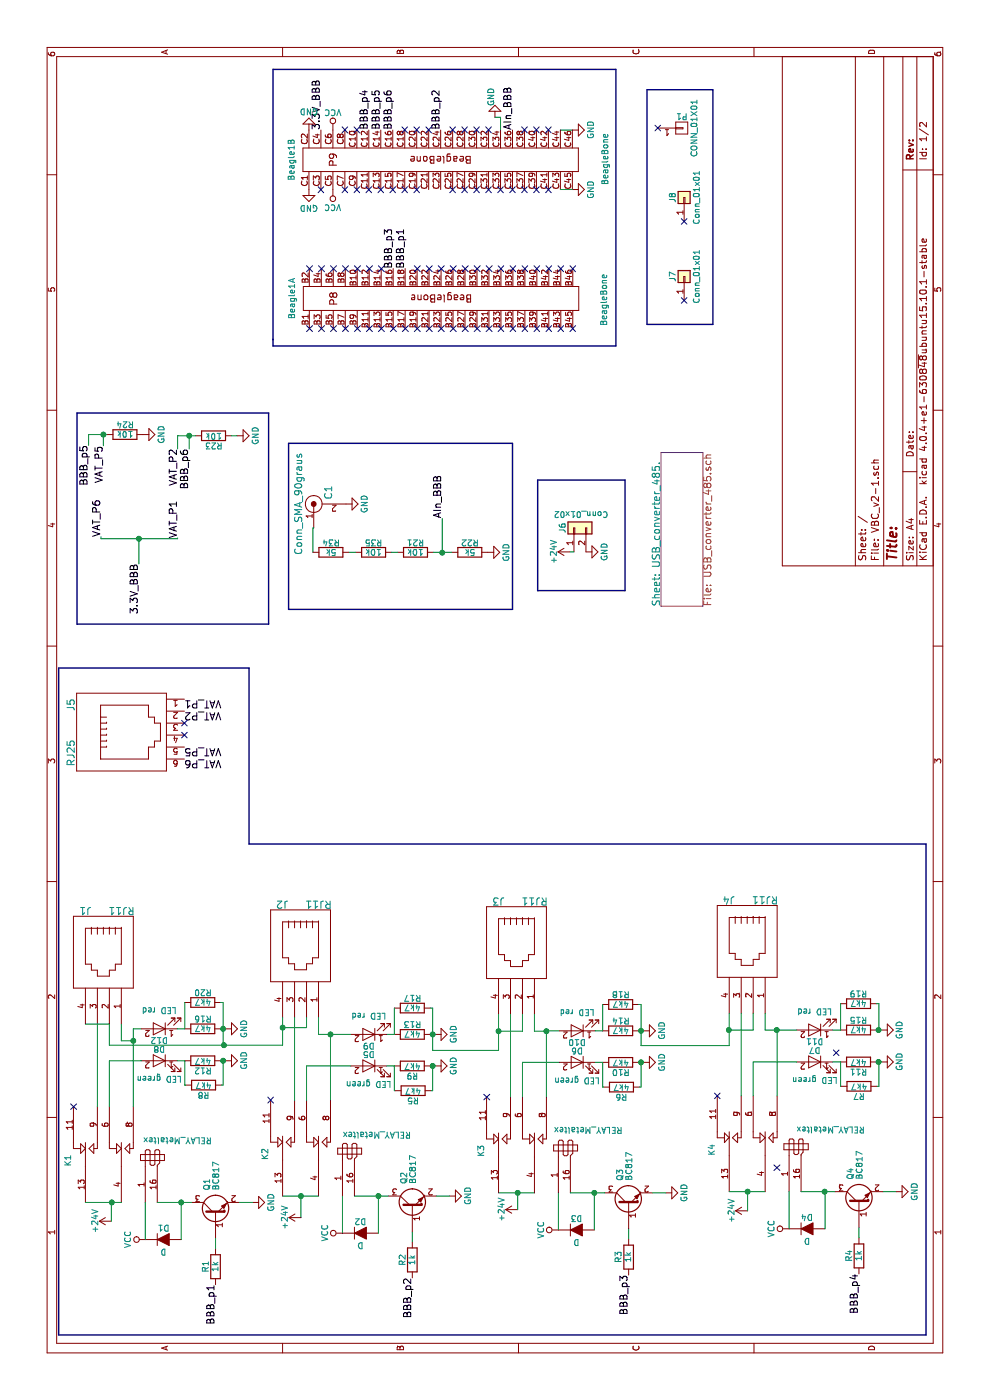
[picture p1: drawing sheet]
EESchema Schematic File Version 2
LIBS:power
LIBS:device
LIBS:switches
LIBS:relays
LIBS:motors
LIBS:transistors
LIBS:conn
LIBS:linear
LIBS:regul
LIBS:74xx
LIBS:cmos4000
LIBS:adc-dac
LIBS:memory
LIBS:xilinx
LIBS:microcontrollers
LIBS:dsp
LIBS:microchip
LIBS:analog_switches
LIBS:motorola
LIBS:texas
LIBS:intel
LIBS:audio
LIBS:interface
LIBS:digital-audio
LIBS:philips
LIBS:display
LIBS:cypress
LIBS:siliconi
LIBS:opto
LIBS:atmel
LIBS:contrib
LIBS:valves
LIBS:VBC_v2-0-cache
EELAYER 25 0
EELAYER END
$Descr A4 11693 8268
encoding utf-8
Sheet 1 2
Title ""
Date ""
Rev ""
Comp ""
Comment1 ""
Comment2 ""
Comment3 ""
Comment4 ""
$EndDescr
$Comp
L BeagleBone Beagle1
U 1 1
P 9200 3685
F 0 "Beagle1" H 9200 4935 50  0000 C CNN
F 1 "BeagleBone" H 9190 2330 50  0000 C CNN
F 2 "Controle:BEAGLEBONEBLACK" H 9200 2585 60  0001 C CNN
F 3 "" H 9200 2585 60  0000 C CNN
	1    9200 3685
	1    0    0    -1  
$EndComp
$Comp
L BeagleBone Beagle1
U 2 1
P 10360 3680
F 0 "Beagle1" H 10360 4930 50  0000 C CNN
F 1 "BeagleBone" H 10365 2310 50  0000 C CNN
F 2 "Controle:BEAGLEBONEBLACK" H 10360 2580 60  0001 C CNN
F 3 "" H 10360 2580 60  0000 C CNN
	2    10360 3680
	1    0    0    -1  
$EndComp
$Comp
L CONN_01X01 P1
U 1 1
P 10625 5695
F 0 "P1" H 10625 5795 50  0000 C CNN
F 1 "CONN_01X01" V 10725 5695 50  0000 C CNN
F 2 "Controle:LNLS_LOGO" H 10625 5695 50  0001 C CNN
F 3 "" H 10625 5695 50  0000 C CNN
	1    10625 5695
	0    1    1    0   
$EndComp
$Comp
L BC817 Q2
U 1 1
P 1605 3445
F 0 "Q2" H 1805 3520 50  0000 L CNN
F 1 "BC817" H 1805 3445 50  0000 L CNN
F 2 "TO_SOT_Packages_SMD:SOT-23" H 1805 3370 50  0001 L CIN
F 3 "" H 1605 3445 50  0001 L CNN
	1    1605 3445
	1    0    0    -1  
$EndComp
$Comp
L RELAY_Metaltex K2
U 1 1
P 2105 2610
F 0 "K2" H 2055 3010 50  0000 C CNN
F 1 "RELAY_Metaltex" V 2210 2070 50  0000 C CNN
F 2 "Relays_THT:Relay_DPDT_Omron_G5V-2" H 2105 2610 50  0001 C CNN
F 3 "" H 2105 2610 50  0000 C CNN
	1    2105 2610
	1    0    0    -1  
$EndComp
$Comp
L VCC #PWR01
U 1 1
P 1395 2860
F 0 "#PWR01" H 1395 2710 50  0001 C CNN
F 1 "VCC" H 1395 3010 50  0000 C CNN
F 2 "" H 1395 2860 50  0001 C CNN
F 3 "" H 1395 2860 50  0001 C CNN
	1    1395 2860
	1    0    0    -1  
$EndComp
$Comp
L GND #PWR02
U 1 1
P 1705 3755
F 0 "#PWR02" H 1705 3505 50  0001 C CNN
F 1 "GND" H 1705 3605 50  0000 C CNN
F 2 "" H 1705 3755 50  0001 C CNN
F 3 "" H 1705 3755 50  0001 C CNN
	1    1705 3755
	1    0    0    -1  
$EndComp
$Comp
L R R2
U 1 1
P 1170 3445
F 0 "R2" V 1250 3445 50  0000 C CNN
F 1 "1k" V 1170 3445 50  0000 C CNN
F 2 "Resistors_SMD:R_0805_HandSoldering" V 1100 3445 50  0001 C CNN
F 3 "" H 1170 3445 50  0001 C CNN
	1    1170 3445
	0    -1   -1   0   
$EndComp
Text Label 1020 3445 2    60   ~ 0
BBB_p2
$Comp
L BC817 Q1
U 1 1
P 1550 1800
F 0 "Q1" H 1750 1875 50  0000 L CNN
F 1 "BC817" H 1750 1800 50  0000 L CNN
F 2 "TO_SOT_Packages_SMD:SOT-23" H 1750 1725 50  0001 L CIN
F 3 "" H 1550 1800 50  0001 L CNN
	1    1550 1800
	1    0    0    -1  
$EndComp
$Comp
L RELAY_Metaltex K1
U 1 1
P 2050 965
F 0 "K1" H 2000 1365 50  0000 C CNN
F 1 "RELAY_Metaltex" V 2165 445 50  0000 C CNN
F 2 "Relays_THT:Relay_DPDT_Omron_G5V-2" H 2050 965 50  0001 C CNN
F 3 "" H 2050 965 50  0000 C CNN
	1    2050 965 
	1    0    0    -1  
$EndComp
$Comp
L VCC #PWR03
U 1 1
P 1340 1215
F 0 "#PWR03" H 1340 1065 50  0001 C CNN
F 1 "VCC" H 1340 1365 50  0000 C CNN
F 2 "" H 1340 1215 50  0001 C CNN
F 3 "" H 1340 1215 50  0001 C CNN
	1    1340 1215
	1    0    0    -1  
$EndComp
$Comp
L GND #PWR04
U 1 1
P 1650 2110
F 0 "#PWR04" H 1650 1860 50  0001 C CNN
F 1 "GND" H 1650 1960 50  0000 C CNN
F 2 "" H 1650 2110 50  0001 C CNN
F 3 "" H 1650 2110 50  0001 C CNN
	1    1650 2110
	1    0    0    -1  
$EndComp
$Comp
L R R1
U 1 1
P 1115 1800
F 0 "R1" V 1195 1800 50  0000 C CNN
F 1 "1k" V 1115 1800 50  0000 C CNN
F 2 "Resistors_SMD:R_0805_HandSoldering" V 1045 1800 50  0001 C CNN
F 3 "" H 1115 1800 50  0001 C CNN
	1    1115 1800
	0    -1   -1   0   
$EndComp
Text Label 965  1800 2    60   ~ 0
BBB_p1
$Comp
L BC817 Q4
U 1 1
P 1640 7175
F 0 "Q4" H 1840 7250 50  0000 L CNN
F 1 "BC817" H 1840 7175 50  0000 L CNN
F 2 "Resistors_SMD:R_0805_HandSoldering" H 1840 7100 50  0001 L CIN
F 3 "" H 1640 7175 50  0001 L CNN
	1    1640 7175
	1    0    0    -1  
$EndComp
$Comp
L RELAY_Metaltex K4
U 1 1
P 2140 6340
F 0 "K4" H 2090 6740 50  0000 C CNN
F 1 "RELAY_Metaltex" V 2255 5740 50  0000 C CNN
F 2 "Relays_THT:Relay_DPDT_Omron_G5V-2" H 2140 6340 50  0001 C CNN
F 3 "" H 2140 6340 50  0000 C CNN
	1    2140 6340
	1    0    0    -1  
$EndComp
$Comp
L VCC #PWR05
U 1 1
P 1430 6590
F 0 "#PWR05" H 1430 6440 50  0001 C CNN
F 1 "VCC" H 1430 6740 50  0000 C CNN
F 2 "" H 1430 6590 50  0001 C CNN
F 3 "" H 1430 6590 50  0001 C CNN
	1    1430 6590
	1    0    0    -1  
$EndComp
$Comp
L GND #PWR06
U 1 1
P 1740 7485
F 0 "#PWR06" H 1740 7235 50  0001 C CNN
F 1 "GND" H 1740 7335 50  0000 C CNN
F 2 "" H 1740 7485 50  0001 C CNN
F 3 "" H 1740 7485 50  0001 C CNN
	1    1740 7485
	1    0    0    -1  
$EndComp
$Comp
L R R4
U 1 1
P 1205 7175
F 0 "R4" V 1285 7175 50  0000 C CNN
F 1 "1k" V 1205 7175 50  0000 C CNN
F 2 "Resistors_SMD:R_0805_HandSoldering" V 1135 7175 50  0001 C CNN
F 3 "" H 1205 7175 50  0001 C CNN
	1    1205 7175
	0    -1   -1   0   
$EndComp
Text Label 1055 7175 2    60   ~ 0
BBB_p4
$Comp
L BC817 Q3
U 1 1
P 1630 5250
F 0 "Q3" H 1830 5325 50  0000 L CNN
F 1 "BC817" H 1830 5250 50  0000 L CNN
F 2 "TO_SOT_Packages_SMD:SOT-23" H 1830 5175 50  0001 L CIN
F 3 "" H 1630 5250 50  0001 L CNN
	1    1630 5250
	1    0    0    -1  
$EndComp
$Comp
L RELAY_Metaltex K3
U 1 1
P 2130 4415
F 0 "K3" H 2080 4815 50  0000 C CNN
F 1 "RELAY_Metaltex" V 2250 3915 50  0000 C CNN
F 2 "Relays_THT:Relay_DPDT_Omron_G5V-2" H 2130 4415 50  0001 C CNN
F 3 "" H 2130 4415 50  0000 C CNN
	1    2130 4415
	1    0    0    -1  
$EndComp
$Comp
L VCC #PWR07
U 1 1
P 1420 4665
F 0 "#PWR07" H 1420 4515 50  0001 C CNN
F 1 "VCC" H 1420 4815 50  0000 C CNN
F 2 "" H 1420 4665 50  0001 C CNN
F 3 "" H 1420 4665 50  0001 C CNN
	1    1420 4665
	1    0    0    -1  
$EndComp
$Comp
L GND #PWR08
U 1 1
P 1730 5560
F 0 "#PWR08" H 1730 5310 50  0001 C CNN
F 1 "GND" H 1730 5410 50  0000 C CNN
F 2 "" H 1730 5560 50  0001 C CNN
F 3 "" H 1730 5560 50  0001 C CNN
	1    1730 5560
	1    0    0    -1  
$EndComp
$Comp
L R R3
U 1 1
P 1195 5250
F 0 "R3" V 1275 5250 50  0000 C CNN
F 1 "1k" V 1195 5250 50  0000 C CNN
F 2 "Resistors_SMD:R_0805_HandSoldering" V 1125 5250 50  0001 C CNN
F 3 "" H 1195 5250 50  0001 C CNN
	1    1195 5250
	0    -1   -1   0   
$EndComp
Text Label 1045 5250 2    60   ~ 0
BBB_p3
$Comp
L R R21
U 1 1
P 7080 3470
F 0 "R21" V 7160 3470 50  0000 C CNN
F 1 "10k" V 7080 3470 50  0000 C CNN
F 2 "Resistors_SMD:R_0805_HandSoldering" V 7010 3470 50  0001 C CNN
F 3 "" H 7080 3470 50  0001 C CNN
	1    7080 3470
	1    0    0    -1  
$EndComp
$Comp
L R R22
U 1 1
P 7080 3925
F 0 "R22" V 7160 3925 50  0000 C CNN
F 1 "5k" V 7080 3925 50  0000 C CNN
F 2 "Resistors_SMD:R_0805_HandSoldering" V 7010 3925 50  0001 C CNN
F 3 "" H 7080 3925 50  0001 C CNN
	1    7080 3925
	1    0    0    -1  
$EndComp
$Comp
L GND #PWR09
U 1 1
P 7080 4075
F 0 "#PWR09" H 7080 3825 50  0001 C CNN
F 1 "GND" H 7080 3925 50  0000 C CNN
F 2 "" H 7080 4075 50  0001 C CNN
F 3 "" H 7080 4075 50  0001 C CNN
	1    7080 4075
	1    0    0    -1  
$EndComp
Text Label 7365 3695 0    60   ~ 0
AIn_BBB
$Comp
L Conn_SMA_90graus C1
U 1 1
P 7485 2620
F 0 "C1" H 7580 2500 60  0000 C CNN
F 1 "Conn_SMA_90graus" H 7485 2750 60  0000 C CNN
F 2 "Connectors:SMA_THT_Jack_Straight" H 7485 2620 60  0001 C CNN
F 3 "" H 7485 2620 60  0000 C CNN
	1    7485 2620
	1    0    0    -1  
$EndComp
$Comp
L GND #PWR010
U 1 1
P 7485 2890
F 0 "#PWR010" H 7485 2640 50  0001 C CNN
F 1 "GND" H 7485 2740 50  0000 C CNN
F 2 "" H 7485 2890 50  0001 C CNN
F 3 "" H 7485 2890 50  0001 C CNN
	1    7485 2890
	1    0    0    -1  
$EndComp
$Comp
L +24V #PWR011
U 1 1
P 1590 4325
F 0 "#PWR011" H 1590 4175 50  0001 C CNN
F 1 "+24V" H 1590 4465 50  0000 C CNN
F 2 "" H 1590 4325 50  0001 C CNN
F 3 "" H 1590 4325 50  0001 C CNN
	1    1590 4325
	1    0    0    -1  
$EndComp
$Comp
L +24V #PWR012
U 1 1
P 1525 2515
F 0 "#PWR012" H 1525 2365 50  0001 C CNN
F 1 "+24V" H 1525 2655 50  0000 C CNN
F 2 "" H 1525 2515 50  0001 C CNN
F 3 "" H 1525 2515 50  0001 C CNN
	1    1525 2515
	1    0    0    -1  
$EndComp
$Comp
L +24V #PWR013
U 1 1
P 1495 930
F 0 "#PWR013" H 1495 780 50  0001 C CNN
F 1 "+24V" H 1495 1070 50  0000 C CNN
F 2 "" H 1495 930 50  0001 C CNN
F 3 "" H 1495 930 50  0001 C CNN
	1    1495 930 
	1    0    0    -1  
$EndComp
$Comp
L +24V #PWR014
U 1 1
P 1580 6245
F 0 "#PWR014" H 1580 6095 50  0001 C CNN
F 1 "+24V" H 1580 6385 50  0000 C CNN
F 2 "" H 1580 6245 50  0001 C CNN
F 3 "" H 1580 6245 50  0001 C CNN
	1    1580 6245
	1    0    0    -1  
$EndComp
$Comp
L Conn_01x02 J6
U 1 1
P 7285 4795
F 0 "J6" H 7285 4895 50  0000 C CNN
F 1 "Conn_01x02" V 7395 4735 50  0000 C CNN
F 2 "Connectors_Terminal_Blocks:TerminalBlock_Altech_AK300-2_P5.00mm" H 7285 4795 50  0001 C CNN
F 3 "" H 7285 4795 50  0001 C CNN
	1    7285 4795
	1    0    0    -1  
$EndComp
$Comp
L VCC #PWR015
U 1 1
P 10110 2780
F 0 "#PWR015" H 10110 2630 50  0001 C CNN
F 1 "VCC" H 10110 2930 50  0000 C CNN
F 2 "" H 10110 2780 50  0001 C CNN
F 3 "" H 10110 2780 50  0001 C CNN
	1    10110 2780
	0    -1   -1   0   
$EndComp
$Comp
L GND #PWR016
U 1 1
P 10715 4135
F 0 "#PWR016" H 10715 3885 50  0001 C CNN
F 1 "GND" V 10745 3965 50  0000 C CNN
F 2 "" H 10715 4135 50  0001 C CNN
F 3 "" H 10715 4135 50  0001 C CNN
	1    10715 4135
	0    -1   -1   0   
$EndComp
$Comp
L +24V #PWR017
U 1 1
P 7085 4760
F 0 "#PWR017" H 7085 4610 50  0001 C CNN
F 1 "+24V" H 7085 4900 50  0000 C CNN
F 2 "" H 7085 4760 50  0001 C CNN
F 3 "" H 7085 4760 50  0001 C CNN
	1    7085 4760
	1    0    0    -1  
$EndComp
$Comp
L RJ11 J1
U 1 1
P 3740 865
F 0 "J1" H 3890 1215 60  0000 C CNN
F 1 "RJ11" H 3590 1215 60  0000 C CNN
F 2 "Controle:RJ11-4P4C-HIROSE" H 3740 865 60  0001 C CNN
F 3 "" H 3740 865 60  0000 C CNN
	1    3740 865 
	0    1    -1   0   
$EndComp
$Comp
L Conn_01x01 J8
U 1 1
P 10045 5715
F 0 "J8" H 10045 5815 50  0000 C CNN
F 1 "Conn_01x01" H 10045 5615 50  0000 C CNN
F 2 "Controle:BEAGLEBONEBLACK_(fixation_holes)" H 10045 5715 50  0001 C CNN
F 3 "" H 10045 5715 50  0001 C CNN
	1    10045 5715
	1    0    0    -1  
$EndComp
$Comp
L VCC #PWR018
U 1 1
P 10610 2780
F 0 "#PWR018" H 10610 2630 50  0001 C CNN
F 1 "VCC" H 10610 2930 50  0000 C CNN
F 2 "" H 10610 2780 50  0001 C CNN
F 3 "" H 10610 2780 50  0001 C CNN
	1    10610 2780
	0    1    1    0   
$EndComp
$Comp
L Conn_01x01 J7
U 1 1
P 9385 5715
F 0 "J7" H 9385 5815 50  0000 C CNN
F 1 "Conn_01x01" H 9385 5615 50  0000 C CNN
F 2 "Controle:Mean_Well_RS15" H 9385 5715 50  0001 C CNN
F 3 "" H 9385 5715 50  0001 C CNN
	1    9385 5715
	1    0    0    -1  
$EndComp
$Comp
L R R24
U 1 1
P 8065 1045
F 0 "R24" V 8145 1045 50  0000 C CNN
F 1 "10k" V 8065 1045 50  0000 C CNN
F 2 "Resistors_SMD:R_0805_HandSoldering" V 7995 1045 50  0001 C CNN
F 3 "" H 8065 1045 50  0001 C CNN
	1    8065 1045
	1    0    0    -1  
$EndComp
Text Label 7970 865  2    60   ~ 0
VAT_P5
Text Label 7945 1485 2    60   ~ 0
VAT_P2
Text Label 7210 845  0    60   ~ 0
VAT_P6
$Comp
L GND #PWR019
U 1 1
P 8055 1980
F 0 "#PWR019" H 8055 1730 50  0001 C CNN
F 1 "GND" H 8055 1830 50  0000 C CNN
F 2 "" H 8055 1980 50  0001 C CNN
F 3 "" H 8055 1980 50  0001 C CNN
	1    8055 1980
	1    0    0    -1  
$EndComp
Text Label 7200 1485 0    60   ~ 0
VAT_P1
Text Label 7975 740  2    60   ~ 0
BBB_p5
Text Label 7945 1580 2    60   ~ 0
BBB_p6
$Comp
L RJ25 J5
U 1 1
P 5555 1090
F 0 "J5" H 5805 1590 60  0000 C CNN
F 1 "RJ25" H 5405 1590 60  0000 C CNN
F 2 "Controle:RJ25_(conversor)" H 5555 1090 60  0001 C CNN
F 3 "" H 5555 1090 60  0000 C CNN
	1    5555 1090
	1    0    0    -1  
$EndComp
Text Label 5855 1540 3    60   ~ 0
VAT_P1
Text Label 5755 1540 3    60   ~ 0
VAT_P2
Text Label 5455 1540 3    60   ~ 0
VAT_P5
Text Label 5355 1540 3    60   ~ 0
VAT_P6
Text Label 9450 3385 0    60   ~ 0
BBB_p1
Text Label 10610 3680 0    60   ~ 0
BBB_p2
Text Label 9450 3285 0    60   ~ 0
BBB_p3
Text Label 10610 3080 0    60   ~ 0
BBB_p4
Text Label 10610 4280 0    60   ~ 0
AIn_BBB
$Comp
L GND #PWR020
U 1 1
P 8065 1195
F 0 "#PWR020" H 8065 945 50  0001 C CNN
F 1 "GND" H 8065 1045 50  0000 C CNN
F 2 "" H 8065 1195 50  0001 C CNN
F 3 "" H 8065 1195 50  0001 C CNN
	1    8065 1195
	1    0    0    -1  
$EndComp
Text Label 10610 3280 0    60   ~ 0
BBB_p6
Text Label 10610 3180 0    60   ~ 0
BBB_p5
NoConn ~ 5555 1540
NoConn ~ 5655 1540
NoConn ~ 8950 2585
NoConn ~ 8950 2685
NoConn ~ 8950 2785
NoConn ~ 9450 2585
NoConn ~ 9450 2685
NoConn ~ 9450 2785
NoConn ~ 9450 2885
NoConn ~ 9450 2985
NoConn ~ 9450 3085
NoConn ~ 9450 3185
NoConn ~ 8950 3285
NoConn ~ 8950 3185
NoConn ~ 8950 3085
NoConn ~ 10110 3080
NoConn ~ 10110 2980
NoConn ~ 10110 2880
NoConn ~ 10110 3180
NoConn ~ 10610 3380
NoConn ~ 10610 3480
NoConn ~ 10610 3580
NoConn ~ 10610 3780
NoConn ~ 10610 3880
NoConn ~ 10610 3980
NoConn ~ 10610 4080
NoConn ~ 10610 4380
NoConn ~ 10610 4480
NoConn ~ 10610 4580
NoConn ~ 10110 4580
NoConn ~ 10110 4480
NoConn ~ 10110 4380
NoConn ~ 10110 4280
NoConn ~ 10110 4180
NoConn ~ 10110 4080
NoConn ~ 10110 3980
NoConn ~ 10110 3480
NoConn ~ 10110 3380
NoConn ~ 9450 3485
NoConn ~ 9450 3585
NoConn ~ 9450 3685
NoConn ~ 9450 3785
NoConn ~ 9450 3885
NoConn ~ 9450 3985
NoConn ~ 9450 4085
NoConn ~ 9450 4185
NoConn ~ 9450 4285
NoConn ~ 9450 4385
NoConn ~ 9450 4485
NoConn ~ 9450 4585
NoConn ~ 9450 4685
NoConn ~ 8950 4685
NoConn ~ 8950 4585
NoConn ~ 8950 4485
NoConn ~ 8950 4385
NoConn ~ 8950 4285
NoConn ~ 8950 4185
NoConn ~ 8950 4085
NoConn ~ 8950 3985
NoConn ~ 8950 3885
NoConn ~ 8950 3785
NoConn ~ 8950 3685
NoConn ~ 8950 4785
$Comp
L D D2
U 1 1
P 1395 3010
F 0 "D2" H 1395 3110 50  0000 C CNN
F 1 "D" H 1395 2910 50  0000 C CNN
F 2 "Diodes_SMD:D_0805" H 1395 3010 50  0001 C CNN
F 3 "" H 1395 3010 50  0001 C CNN
	1    1395 3010
	0    1    1    0   
$EndComp
$Comp
L D D1
U 1 1
P 1340 1365
F 0 "D1" H 1340 1465 50  0000 C CNN
F 1 "D" H 1340 1265 50  0000 C CNN
F 2 "Diodes_SMD:D_0805" H 1340 1365 50  0001 C CNN
F 3 "" H 1340 1365 50  0001 C CNN
	1    1340 1365
	0    1    1    0   
$EndComp
$Comp
L D D3
U 1 1
P 1420 4815
F 0 "D3" H 1420 4915 50  0000 C CNN
F 1 "D" H 1420 4715 50  0000 C CNN
F 2 "Diodes_SMD:D_0805" H 1420 4815 50  0001 C CNN
F 3 "" H 1420 4815 50  0001 C CNN
	1    1420 4815
	0    1    1    0   
$EndComp
$Comp
L D D4
U 1 1
P 1430 6740
F 0 "D4" H 1430 6840 50  0000 C CNN
F 1 "D" H 1430 6640 50  0000 C CNN
F 2 "Diodes_SMD:D_0805" H 1430 6740 50  0001 C CNN
F 3 "" H 1430 6740 50  0001 C CNN
	1    1430 6740
	0    1    1    0   
$EndComp
NoConn ~ 9450 4785
$Comp
L GND #PWR021
U 1 1
P 7085 4895
F 0 "#PWR021" H 7085 4645 50  0001 C CNN
F 1 "GND" H 7085 4745 50  0000 C CNN
F 2 "" H 7085 4895 50  0001 C CNN
F 3 "" H 7085 4895 50  0001 C CNN
	1    7085 4895
	1    0    0    -1  
$EndComp
NoConn ~ 8950 3385
NoConn ~ 8950 3485
NoConn ~ 8950 3585
NoConn ~ 9185 5715
NoConn ~ 10625 5495
NoConn ~ 9845 5715
NoConn ~ 1940 6490
NoConn ~ 10110 3780
NoConn ~ 10110 3880
NoConn ~ 10110 3280
$Comp
L RJ11 J2
U 1 1
P 3795 2510
F 0 "J2" H 3945 2860 60  0000 C CNN
F 1 "RJ11" H 3645 2860 60  0000 C CNN
F 2 "Controle:RJ11-4P4C-HIROSE" H 3795 2510 60  0001 C CNN
F 3 "" H 3795 2510 60  0000 C CNN
	1    3795 2510
	0    1    -1   0   
$EndComp
$Comp
L RJ11 J3
U 1 1
P 3820 4315
F 0 "J3" H 3970 4665 60  0000 C CNN
F 1 "RJ11" H 3670 4665 60  0000 C CNN
F 2 "Controle:RJ11-4P4C-HIROSE" H 3820 4315 60  0001 C CNN
F 3 "" H 3820 4315 60  0000 C CNN
	1    3820 4315
	0    1    -1   0   
$EndComp
$Comp
L RJ11 J4
U 1 1
P 3830 6240
F 0 "J4" H 3980 6590 60  0000 C CNN
F 1 "RJ11" H 3680 6590 60  0000 C CNN
F 2 "Controle:RJ11-4P4C-HIROSE" H 3830 6240 60  0001 C CNN
F 3 "" H 3830 6240 60  0000 C CNN
	1    3830 6240
	0    1    -1   0   
$EndComp
$Comp
L R R16
U 1 1
P 3100 1695
F 0 "R16" V 3180 1695 50  0000 C CNN
F 1 "4k7" V 3100 1695 50  0000 C CNN
F 2 "Resistors_SMD:R_0805_HandSoldering" V 3030 1695 50  0001 C CNN
F 3 "" H 3100 1695 50  0000 C CNN
	1    3100 1695
	1    0    0    -1  
$EndComp
$Comp
L R R20
U 1 1
P 3320 1695
F 0 "R20" V 3400 1695 50  0000 C CNN
F 1 "4k7" V 3320 1695 50  0000 C CNN
F 2 "Resistors_SMD:R_0805" V 3250 1695 50  0001 C CNN
F 3 "" H 3320 1695 50  0000 C CNN
	1    3320 1695
	1    0    0    -1  
$EndComp
$Comp
L LED D12
U 1 1
P 3100 1330
F 0 "D12" H 3100 1430 50  0000 C CNN
F 1 "LED red" H 3100 1180 50  0000 C CNN
F 2 "LEDs:LED_0805_HandSoldering" H 3100 1330 50  0001 C CNN
F 3 "" H 3100 1330 50  0000 C CNN
	1    3100 1330
	0    -1   -1   0   
$EndComp
$Comp
L GND #PWR022
U 1 1
P 3100 1885
F 0 "#PWR022" H 3100 1635 50  0001 C CNN
F 1 "GND" H 3100 1735 50  0000 C CNN
F 2 "" H 3100 1885 50  0000 C CNN
F 3 "" H 3100 1885 50  0000 C CNN
	1    3100 1885
	1    0    0    -1  
$EndComp
$Comp
L R R12
U 1 1
P 2835 1695
F 0 "R12" V 2915 1695 50  0000 C CNN
F 1 "4k7" V 2835 1695 50  0000 C CNN
F 2 "Resistors_SMD:R_0805_HandSoldering" V 2765 1695 50  0001 C CNN
F 3 "" H 2835 1695 50  0000 C CNN
	1    2835 1695
	-1   0    0    -1  
$EndComp
$Comp
L R R8
U 1 1
P 2630 1700
F 0 "R8" V 2710 1700 50  0000 C CNN
F 1 "4k7" V 2630 1700 50  0000 C CNN
F 2 "Resistors_SMD:R_0805_HandSoldering" V 2560 1700 50  0001 C CNN
F 3 "" H 2630 1700 50  0000 C CNN
	1    2630 1700
	-1   0    0    -1  
$EndComp
$Comp
L LED D8
U 1 1
P 2835 1330
F 0 "D8" H 2835 1430 50  0000 C CNN
F 1 "LED green" H 2835 1180 50  0000 C CNN
F 2 "LEDs:LED_0805_HandSoldering" H 2835 1330 50  0001 C CNN
F 3 "" H 2835 1330 50  0000 C CNN
	1    2835 1330
	0    1    -1   0   
$EndComp
$Comp
L GND #PWR023
U 1 1
P 2835 1885
F 0 "#PWR023" H 2835 1635 50  0001 C CNN
F 1 "GND" H 2835 1735 50  0000 C CNN
F 2 "" H 2835 1885 50  0000 C CNN
F 3 "" H 2835 1885 50  0000 C CNN
	1    2835 1885
	-1   0    0    -1  
$EndComp
$Comp
L R R15
U 1 1
P 3090 7170
F 0 "R15" V 3170 7170 50  0000 C CNN
F 1 "4k7" V 3090 7170 50  0000 C CNN
F 2 "Resistors_SMD:R_0805_HandSoldering" V 3020 7170 50  0001 C CNN
F 3 "" H 3090 7170 50  0000 C CNN
	1    3090 7170
	1    0    0    -1  
$EndComp
$Comp
L R R19
U 1 1
P 3310 7170
F 0 "R19" V 3390 7170 50  0000 C CNN
F 1 "4k7" V 3310 7170 50  0000 C CNN
F 2 "Resistors_SMD:R_0805_HandSoldering" V 3240 7170 50  0001 C CNN
F 3 "" H 3310 7170 50  0000 C CNN
	1    3310 7170
	1    0    0    -1  
$EndComp
$Comp
L LED D11
U 1 1
P 3090 6805
F 0 "D11" H 3090 6905 50  0000 C CNN
F 1 "LED red" H 3090 6655 50  0000 C CNN
F 2 "LEDs:LED_0805_HandSoldering" H 3090 6805 50  0001 C CNN
F 3 "" H 3090 6805 50  0000 C CNN
	1    3090 6805
	0    -1   -1   0   
$EndComp
$Comp
L GND #PWR024
U 1 1
P 3090 7360
F 0 "#PWR024" H 3090 7110 50  0001 C CNN
F 1 "GND" H 3090 7210 50  0000 C CNN
F 2 "" H 3090 7360 50  0000 C CNN
F 3 "" H 3090 7360 50  0000 C CNN
	1    3090 7360
	1    0    0    -1  
$EndComp
$Comp
L R R11
U 1 1
P 2825 7170
F 0 "R11" V 2905 7170 50  0000 C CNN
F 1 "4k7" V 2825 7170 50  0000 C CNN
F 2 "Resistors_SMD:R_0805_HandSoldering" V 2755 7170 50  0001 C CNN
F 3 "" H 2825 7170 50  0000 C CNN
	1    2825 7170
	-1   0    0    -1  
$EndComp
$Comp
L R R7
U 1 1
P 2620 7175
F 0 "R7" V 2700 7175 50  0000 C CNN
F 1 "4k7" V 2620 7175 50  0000 C CNN
F 2 "Resistors_SMD:R_0805_HandSoldering" V 2550 7175 50  0001 C CNN
F 3 "" H 2620 7175 50  0000 C CNN
	1    2620 7175
	-1   0    0    -1  
$EndComp
$Comp
L LED D7
U 1 1
P 2825 6805
F 0 "D7" H 2825 6905 50  0000 C CNN
F 1 "LED green" H 2825 6655 50  0000 C CNN
F 2 "LEDs:LED_0805_HandSoldering" H 2825 6805 50  0001 C CNN
F 3 "" H 2825 6805 50  0000 C CNN
	1    2825 6805
	0    1    -1   0   
$EndComp
$Comp
L GND #PWR025
U 1 1
P 2825 7360
F 0 "#PWR025" H 2825 7110 50  0001 C CNN
F 1 "GND" H 2825 7210 50  0000 C CNN
F 2 "" H 2825 7360 50  0000 C CNN
F 3 "" H 2825 7360 50  0000 C CNN
	1    2825 7360
	-1   0    0    -1  
$EndComp
$Comp
L R R13
U 1 1
P 3055 3445
F 0 "R13" V 3135 3445 50  0000 C CNN
F 1 "4k7" V 3055 3445 50  0000 C CNN
F 2 "Resistors_SMD:R_0805_HandSoldering" V 2985 3445 50  0001 C CNN
F 3 "" H 3055 3445 50  0000 C CNN
	1    3055 3445
	1    0    0    -1  
$EndComp
$Comp
L R R17
U 1 1
P 3275 3445
F 0 "R17" V 3355 3445 50  0000 C CNN
F 1 "4k7" V 3275 3445 50  0000 C CNN
F 2 "Resistors_SMD:R_0805_HandSoldering" V 3205 3445 50  0001 C CNN
F 3 "" H 3275 3445 50  0000 C CNN
	1    3275 3445
	1    0    0    -1  
$EndComp
$Comp
L LED D9
U 1 1
P 3055 3080
F 0 "D9" H 3055 3180 50  0000 C CNN
F 1 "LED red" H 3055 2930 50  0000 C CNN
F 2 "LEDs:LED_0805_HandSoldering" H 3055 3080 50  0001 C CNN
F 3 "" H 3055 3080 50  0000 C CNN
	1    3055 3080
	0    -1   -1   0   
$EndComp
$Comp
L GND #PWR026
U 1 1
P 3055 3635
F 0 "#PWR026" H 3055 3385 50  0001 C CNN
F 1 "GND" H 3055 3485 50  0000 C CNN
F 2 "" H 3055 3635 50  0000 C CNN
F 3 "" H 3055 3635 50  0000 C CNN
	1    3055 3635
	1    0    0    -1  
$EndComp
$Comp
L R R9
U 1 1
P 2790 3445
F 0 "R9" V 2870 3445 50  0000 C CNN
F 1 "4k7" V 2790 3445 50  0000 C CNN
F 2 "Resistors_SMD:R_0805_HandSoldering" V 2720 3445 50  0001 C CNN
F 3 "" H 2790 3445 50  0000 C CNN
	1    2790 3445
	-1   0    0    -1  
$EndComp
$Comp
L R R5
U 1 1
P 2585 3450
F 0 "R5" V 2665 3450 50  0000 C CNN
F 1 "4k7" V 2585 3450 50  0000 C CNN
F 2 "Resistors_SMD:R_0805_HandSoldering" V 2515 3450 50  0001 C CNN
F 3 "" H 2585 3450 50  0000 C CNN
	1    2585 3450
	-1   0    0    -1  
$EndComp
$Comp
L LED D5
U 1 1
P 2790 3080
F 0 "D5" H 2790 3180 50  0000 C CNN
F 1 "LED green" H 2790 2930 50  0000 C CNN
F 2 "LEDs:LED_0805_HandSoldering" H 2790 3080 50  0001 C CNN
F 3 "" H 2790 3080 50  0000 C CNN
	1    2790 3080
	0    1    -1   0   
$EndComp
$Comp
L GND #PWR027
U 1 1
P 2790 3635
F 0 "#PWR027" H 2790 3385 50  0001 C CNN
F 1 "GND" H 2790 3485 50  0000 C CNN
F 2 "" H 2790 3635 50  0000 C CNN
F 3 "" H 2790 3635 50  0000 C CNN
	1    2790 3635
	-1   0    0    -1  
$EndComp
$Comp
L R R14
U 1 1
P 3085 5185
F 0 "R14" V 3165 5185 50  0000 C CNN
F 1 "4k7" V 3085 5185 50  0000 C CNN
F 2 "Resistors_SMD:R_0805_HandSoldering" V 3015 5185 50  0001 C CNN
F 3 "" H 3085 5185 50  0000 C CNN
	1    3085 5185
	1    0    0    -1  
$EndComp
$Comp
L R R18
U 1 1
P 3305 5185
F 0 "R18" V 3385 5185 50  0000 C CNN
F 1 "4k7" V 3305 5185 50  0000 C CNN
F 2 "Resistors_SMD:R_0805_HandSoldering" V 3235 5185 50  0001 C CNN
F 3 "" H 3305 5185 50  0000 C CNN
	1    3305 5185
	1    0    0    -1  
$EndComp
$Comp
L LED D10
U 1 1
P 3085 4820
F 0 "D10" H 3085 4920 50  0000 C CNN
F 1 "LED red" H 3085 4670 50  0000 C CNN
F 2 "LEDs:LED_0805_HandSoldering" H 3085 4820 50  0001 C CNN
F 3 "" H 3085 4820 50  0000 C CNN
	1    3085 4820
	0    -1   -1   0   
$EndComp
$Comp
L GND #PWR028
U 1 1
P 3085 5375
F 0 "#PWR028" H 3085 5125 50  0001 C CNN
F 1 "GND" H 3085 5225 50  0000 C CNN
F 2 "" H 3085 5375 50  0000 C CNN
F 3 "" H 3085 5375 50  0000 C CNN
	1    3085 5375
	1    0    0    -1  
$EndComp
$Comp
L R R10
U 1 1
P 2820 5185
F 0 "R10" V 2900 5185 50  0000 C CNN
F 1 "4k7" V 2820 5185 50  0000 C CNN
F 2 "Resistors_SMD:R_0805_HandSoldering" V 2750 5185 50  0001 C CNN
F 3 "" H 2820 5185 50  0000 C CNN
	1    2820 5185
	-1   0    0    -1  
$EndComp
$Comp
L R R6
U 1 1
P 2615 5190
F 0 "R6" V 2695 5190 50  0000 C CNN
F 1 "4k7" V 2615 5190 50  0000 C CNN
F 2 "Resistors_SMD:R_0805_HandSoldering" V 2545 5190 50  0001 C CNN
F 3 "" H 2615 5190 50  0000 C CNN
	1    2615 5190
	-1   0    0    -1  
$EndComp
$Comp
L LED D6
U 1 1
P 2820 4820
F 0 "D6" H 2820 4920 50  0000 C CNN
F 1 "LED green" H 2820 4670 50  0000 C CNN
F 2 "LEDs:LED_0805_HandSoldering" H 2820 4820 50  0001 C CNN
F 3 "" H 2820 4820 50  0000 C CNN
	1    2820 4820
	0    1    -1   0   
$EndComp
$Comp
L GND #PWR029
U 1 1
P 2820 5375
F 0 "#PWR029" H 2820 5125 50  0001 C CNN
F 1 "GND" H 2820 5225 50  0000 C CNN
F 2 "" H 2820 5375 50  0000 C CNN
F 3 "" H 2820 5375 50  0000 C CNN
	1    2820 5375
	-1   0    0    -1  
$EndComp
Text Label 6985 1160 2    60   ~ 0
3.3V_BBB
Text Label 10610 2680 0    60   ~ 0
3.3V_BBB
$Comp
L R R23
U 1 1
P 8055 1785
F 0 "R23" V 8135 1785 50  0000 C CNN
F 1 "10k" V 8055 1785 50  0000 C CNN
F 2 "Resistors_SMD:R_0805_HandSoldering" V 7985 1785 50  0001 C CNN
F 3 "" H 8055 1785 50  0001 C CNN
	1    8055 1785
	-1   0    0    1   
$EndComp
NoConn ~ 10110 2680
NoConn ~ 2900 6985
$Comp
L GND #PWR030
U 1 1
P 10110 2580
F 0 "#PWR030" H 10110 2330 50  0001 C CNN
F 1 "GND" H 10110 2430 50  0000 C CNN
F 2 "" H 10110 2580 50  0001 C CNN
F 3 "" H 10110 2580 50  0001 C CNN
	1    10110 2580
	0    1    1    0   
$EndComp
$Comp
L GND #PWR031
U 1 1
P 10610 2580
F 0 "#PWR031" H 10610 2330 50  0001 C CNN
F 1 "GND" H 10610 2430 50  0000 C CNN
F 2 "" H 10610 2580 50  0001 C CNN
F 3 "" H 10610 2580 50  0001 C CNN
	1    10610 2580
	0    -1   -1   0   
$EndComp
$Comp
L GND #PWR032
U 1 1
P 10110 4780
F 0 "#PWR032" H 10110 4530 50  0001 C CNN
F 1 "GND" H 10110 4630 50  0000 C CNN
F 2 "" H 10110 4780 50  0001 C CNN
F 3 "" H 10110 4780 50  0001 C CNN
	1    10110 4780
	1    0    0    -1  
$EndComp
$Comp
L GND #PWR033
U 1 1
P 10610 4780
F 0 "#PWR033" H 10610 4530 50  0001 C CNN
F 1 "GND" H 10610 4630 50  0000 C CNN
F 2 "" H 10610 4780 50  0001 C CNN
F 3 "" H 10610 4780 50  0001 C CNN
	1    10610 4780
	1    0    0    -1  
$EndComp
NoConn ~ 2505 2260
NoConn ~ 2540 5990
NoConn ~ 2530 4065
NoConn ~ 2450 615 
NoConn ~ 10610 2880
NoConn ~ 10610 2980
NoConn ~ 8950 2885
NoConn ~ 8950 2985
$Sheet
S 6630 5520 1285 350 
U 5B4E6157
F0 "USB_converter_485." 60
F1 "USB_converter_485.sch" 60
$EndSheet
$Comp
L R R35
U 1 1
P 7080 3120
F 0 "R35" V 7160 3120 50  0000 C CNN
F 1 "10k" V 7080 3120 50  0000 C CNN
F 2 "Resistors_SMD:R_0805_HandSoldering" V 7010 3120 50  0001 C CNN
F 3 "" H 7080 3120 50  0001 C CNN
	1    7080 3120
	1    0    0    -1  
$EndComp
$Comp
L R R34
U 1 1
P 7080 2765
F 0 "R34" V 7160 2765 50  0000 C CNN
F 1 "5k" V 7080 2765 50  0000 C CNN
F 2 "Resistors_SMD:R_0805_HandSoldering" V 7010 2765 50  0001 C CNN
F 3 "" H 7080 2765 50  0001 C CNN
	1    7080 2765
	1    0    0    -1  
$EndComp
Connection ~ 3090 6090
Wire Wire Line
	2960 6090 2960 5355
Wire Wire Line
	3090 6290 3090 6090
Wire Wire Line
	3230 6290 3090 6290
Wire Wire Line
	2825 6290 2540 6290
Connection ~ 3080 4165
Wire Wire Line
	2920 4165 2920 3615
Wire Wire Line
	3080 4365 3220 4365
Wire Wire Line
	3080 4165 3080 4365
Wire Wire Line
	2820 4365 2530 4365
Wire Wire Line
	3140 915  2965 915 
Wire Wire Line
	3140 715  3140 915 
Connection ~ 2965 1870
Wire Wire Line
	2965 915  2965 1870
Connection ~ 3110 2360
Wire Wire Line
	2965 2360 2965 1865
Wire Wire Line
	2835 915  2450 915 
Wire Wire Line
	2790 2560 2790 2930
Wire Wire Line
	2965 2360 3195 2360
Wire Wire Line
	3110 2560 3110 2360
Wire Wire Line
	3195 2560 3110 2560
Wire Wire Line
	2790 2560 2505 2560
Wire Wire Line
	10110 4680 10110 4780
Wire Wire Line
	10610 4680 10610 4780
Connection ~ 7195 1160
Wire Wire Line
	7195 1160 6985 1160
Wire Wire Line
	7195 1485 7200 1485
Wire Wire Line
	7195 845  7195 1485
Wire Wire Line
	7210 845  7195 845 
Wire Wire Line
	2835 915  2835 1180
Wire Wire Line
	3100 1115 3100 1180
Wire Wire Line
	2820 4670 2820 4365
Connection ~ 3080 4565
Wire Wire Line
	3085 4565 3085 4670
Wire Wire Line
	2825 6655 2825 6290
Wire Wire Line
	3305 5355 3305 5335
Wire Wire Line
	2960 5355 3305 5355
Wire Wire Line
	3085 5035 3305 5035
Wire Wire Line
	2615 5035 2615 5040
Wire Wire Line
	2820 5035 2615 5035
Wire Wire Line
	2615 5355 2820 5355
Wire Wire Line
	2615 5340 2615 5355
Wire Wire Line
	3085 4970 3085 5035
Wire Wire Line
	2820 5035 2820 4970
Wire Wire Line
	3085 5335 3085 5375
Connection ~ 3085 5355
Wire Wire Line
	2820 5335 2820 5375
Connection ~ 2820 5355
Wire Wire Line
	3275 3615 3275 3595
Wire Wire Line
	2920 3615 3275 3615
Wire Wire Line
	3055 3295 3275 3295
Wire Wire Line
	2585 3295 2585 3300
Wire Wire Line
	2790 3295 2585 3295
Wire Wire Line
	2585 3615 2790 3615
Wire Wire Line
	2585 3600 2585 3615
Wire Wire Line
	3055 3230 3055 3295
Wire Wire Line
	2790 3295 2790 3230
Wire Wire Line
	3055 3595 3055 3635
Connection ~ 3055 3615
Wire Wire Line
	2790 3595 2790 3635
Connection ~ 2790 3615
Wire Wire Line
	3310 7340 3310 7320
Wire Wire Line
	3090 7340 3310 7340
Wire Wire Line
	3090 7020 3310 7020
Wire Wire Line
	2620 7020 2620 7025
Wire Wire Line
	2825 7020 2620 7020
Wire Wire Line
	2620 7340 2825 7340
Wire Wire Line
	2620 7325 2620 7340
Wire Wire Line
	3090 6955 3090 7020
Wire Wire Line
	2825 7020 2825 6955
Wire Wire Line
	3090 7320 3090 7360
Connection ~ 3090 7340
Wire Wire Line
	2825 7320 2825 7360
Connection ~ 2825 7340
Wire Wire Line
	3320 1865 3320 1845
Wire Wire Line
	2965 1865 3320 1865
Wire Wire Line
	3100 1545 3320 1545
Wire Wire Line
	2630 1545 2630 1550
Wire Wire Line
	2835 1545 2630 1545
Wire Wire Line
	2630 1865 2835 1865
Wire Wire Line
	2630 1850 2630 1865
Wire Wire Line
	3100 1480 3100 1545
Wire Wire Line
	2835 1545 2835 1480
Wire Wire Line
	3000 1015 3000 1115
Connection ~ 1740 6245
Wire Wire Line
	1740 6090 1740 6390
Wire Wire Line
	1580 6245 1740 6245
Connection ~ 1740 6890
Wire Wire Line
	1430 6890 1740 6890
Connection ~ 1730 4325
Wire Wire Line
	1730 4165 1730 4465
Wire Wire Line
	1590 4325 1730 4325
Connection ~ 1705 2515
Wire Wire Line
	1705 2360 1705 2660
Wire Wire Line
	1525 2515 1705 2515
Wire Wire Line
	8055 1980 8055 1935
Connection ~ 1650 1515
Wire Wire Line
	1340 1515 1650 1515
Connection ~ 1705 3160
Wire Wire Line
	1395 3160 1705 3160
Connection ~ 1730 4965
Wire Wire Line
	1420 4965 1730 4965
Connection ~ 1650 935 
Wire Wire Line
	1650 715  1650 935 
Wire Wire Line
	1650 930  1650 1015
Wire Wire Line
	1495 930  1650 930 
Wire Wire Line
	7945 1580 8055 1580
Wire Wire Line
	7945 1485 8055 1485
Connection ~ 8055 1580
Connection ~ 8065 865 
Wire Wire Line
	8065 740  8065 895 
Wire Wire Line
	8065 740  7975 740 
Wire Wire Line
	7970 865  8065 865 
Wire Wire Line
	8055 1485 8055 1635
Wire Wire Line
	1705 3245 1705 2960
Wire Wire Line
	1395 2860 1705 2860
Wire Wire Line
	1320 3445 1405 3445
Wire Wire Line
	1650 1600 1650 1315
Wire Wire Line
	1650 2110 1650 2000
Wire Wire Line
	1340 1215 1650 1215
Wire Wire Line
	1265 1800 1350 1800
Wire Wire Line
	1740 6975 1740 6690
Wire Wire Line
	1740 7485 1740 7375
Wire Wire Line
	1430 6590 1740 6590
Wire Wire Line
	1355 7175 1440 7175
Wire Wire Line
	1730 5050 1730 4765
Wire Wire Line
	1730 5560 1730 5450
Wire Wire Line
	1420 4665 1730 4665
Wire Wire Line
	1345 5250 1430 5250
Wire Wire Line
	7080 3620 7080 3775
Wire Wire Line
	7080 3695 7365 3695
Connection ~ 7080 3695
Wire Wire Line
	7085 4795 7085 4760
Wire Wire Line
	1705 3645 1705 3755
Wire Wire Line
	2450 815  3140 815 
Wire Wire Line
	3140 1015 3000 1015
Wire Wire Line
	2450 1115 3100 1115
Wire Wire Line
	2505 2460 3195 2460
Wire Wire Line
	3195 2660 3055 2660
Wire Wire Line
	3055 2660 3055 2930
Wire Wire Line
	3055 2760 2505 2760
Wire Wire Line
	2530 4265 3220 4265
Wire Wire Line
	2920 4165 3220 4165
Wire Wire Line
	3220 4465 3080 4465
Wire Wire Line
	3080 4465 3080 4565
Wire Wire Line
	2530 4565 3085 4565
Wire Wire Line
	2540 6190 3230 6190
Wire Wire Line
	2960 6090 3230 6090
Wire Wire Line
	3230 6390 3090 6390
Wire Wire Line
	3090 6390 3090 6655
Wire Wire Line
	3090 6490 2540 6490
Connection ~ 3000 1115
Wire Wire Line
	3100 1845 3100 1885
Connection ~ 3100 1865
Wire Wire Line
	2835 1845 2835 1885
Connection ~ 2835 1865
Connection ~ 3055 2760
Connection ~ 3090 6490
Wire Bus Line
	6115 490  6115 2080
Wire Bus Line
	6115 2080 4645 2080
Wire Bus Line
	4645 2080 4645 7735
Wire Bus Line
	4645 7735 545  7735
Wire Bus Line
	545  7735 545  490 
Wire Bus Line
	545  490  6115 490 
Wire Bus Line
	8855 2280 11115 2280
Wire Bus Line
	11115 2280 11115 5145
Wire Bus Line
	11115 5145 8805 5145
Wire Bus Line
	8805 5145 8805 2280
Wire Bus Line
	8805 2280 8865 2280
Wire Bus Line
	8985 5405 10945 5405
Wire Bus Line
	10945 5405 10945 5955
Wire Bus Line
	10945 5955 8985 5955
Wire Bus Line
	8985 5955 8985 5405
Wire Bus Line
	6480 645  8245 645 
Wire Bus Line
	8245 645  8245 2245
Wire Bus Line
	8245 2245 6480 2245
Wire Bus Line
	6480 2245 6480 645 
Wire Bus Line
	6605 2410 7990 2410
Wire Bus Line
	7990 2410 7990 4280
Wire Bus Line
	7990 4280 6605 4280
Wire Bus Line
	6605 4280 6605 2410
Wire Bus Line
	6760 4490 7685 4490
Wire Bus Line
	7685 4490 7685 5220
Wire Bus Line
	7685 5220 6760 5220
Wire Bus Line
	6760 5220 6760 4490
Wire Wire Line
	10610 4180 10715 4180
Wire Wire Line
	10715 4180 10715 4135
Wire Wire Line
	7080 3320 7080 3270
Wire Wire Line
	7080 2970 7080 2915
Wire Wire Line
	7080 2615 7285 2615
Wire Wire Line
	7285 2615 7285 2620
$EndSCHEMATC
